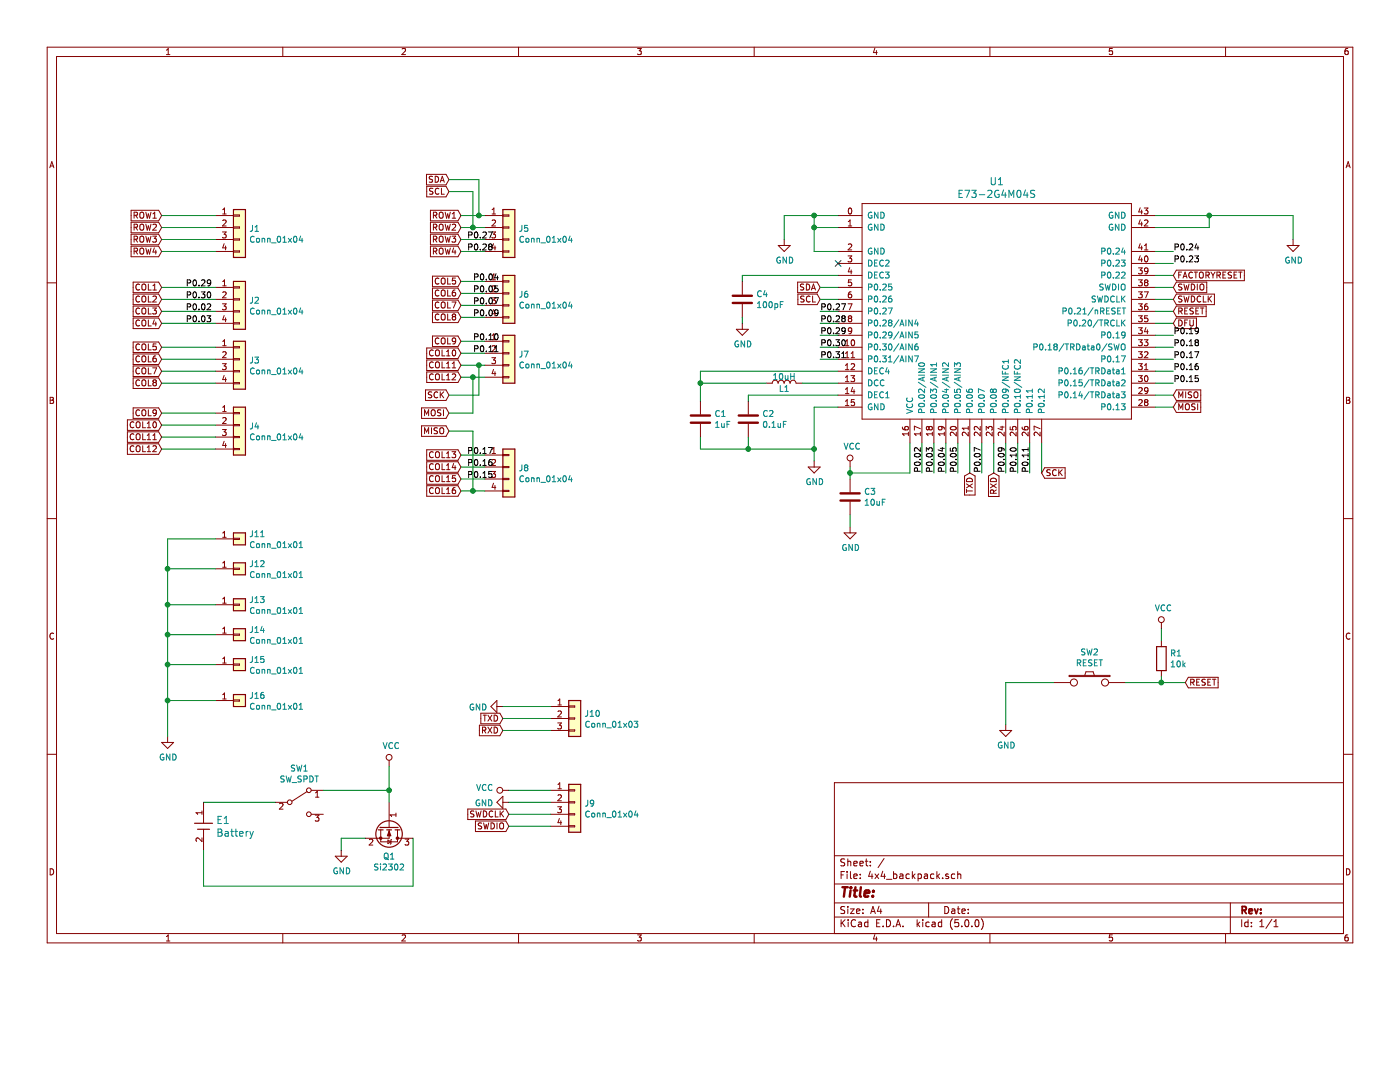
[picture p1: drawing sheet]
EESchema Schematic File Version 4
LIBS:4x4_backpack-cache
EELAYER 26 0
EELAYER END
$Descr A4 11693 8268
encoding utf-8
Sheet 1 1
Title ""
Date ""
Rev ""
Comp ""
Comment1 ""
Comment2 ""
Comment3 ""
Comment4 ""
$EndDescr
$Comp
L Connector_Generic:Conn_01x04 J1
U 1 1
P 2000 1900
F 0 "J1" H 2080 1892 50  0000 L CNN
F 1 "Conn_01x04" H 2080 1801 50  0000 L CNN
F 2 "Connector_PinHeader_2.54mm:PinHeader_1x04_P2.54mm_Vertical" H 2000 1900 50  0001 C CNN
F 3 "~" H 2000 1900 50  0001 C CNN
	1    2000 1900
	1    0    0    -1  
$EndComp
$Comp
L Connector_Generic:Conn_01x04 J2
U 1 1
P 2000 2500
F 0 "J2" H 2080 2492 50  0000 L CNN
F 1 "Conn_01x04" H 2080 2401 50  0000 L CNN
F 2 "Connector_PinHeader_2.54mm:PinHeader_1x04_P2.54mm_Vertical" H 2000 2500 50  0001 C CNN
F 3 "~" H 2000 2500 50  0001 C CNN
	1    2000 2500
	1    0    0    -1  
$EndComp
$Comp
L Connector_Generic:Conn_01x04 J3
U 1 1
P 2000 3000
F 0 "J3" H 2080 2992 50  0000 L CNN
F 1 "Conn_01x04" H 2080 2901 50  0000 L CNN
F 2 "Connector_PinHeader_2.54mm:PinHeader_1x04_P2.54mm_Vertical" H 2000 3000 50  0001 C CNN
F 3 "~" H 2000 3000 50  0001 C CNN
	1    2000 3000
	1    0    0    -1  
$EndComp
$Comp
L Connector_Generic:Conn_01x04 J4
U 1 1
P 2000 3550
F 0 "J4" H 2080 3542 50  0000 L CNN
F 1 "Conn_01x04" H 2080 3451 50  0000 L CNN
F 2 "Connector_PinHeader_2.54mm:PinHeader_1x04_P2.54mm_Vertical" H 2000 3550 50  0001 C CNN
F 3 "~" H 2000 3550 50  0001 C CNN
	1    2000 3550
	1    0    0    -1  
$EndComp
$Comp
L Connector_Generic:Conn_01x04 J5
U 1 1
P 4250 1900
F 0 "J5" H 4330 1892 50  0000 L CNN
F 1 "Conn_01x04" H 4330 1801 50  0000 L CNN
F 2 "Connector_PinHeader_2.54mm:PinHeader_1x04_P2.54mm_Vertical" H 4250 1900 50  0001 C CNN
F 3 "~" H 4250 1900 50  0001 C CNN
	1    4250 1900
	1    0    0    -1  
$EndComp
$Comp
L Connector_Generic:Conn_01x04 J6
U 1 1
P 4250 2450
F 0 "J6" H 4330 2442 50  0000 L CNN
F 1 "Conn_01x04" H 4330 2351 50  0000 L CNN
F 2 "Connector_PinHeader_2.54mm:PinHeader_1x04_P2.54mm_Vertical" H 4250 2450 50  0001 C CNN
F 3 "~" H 4250 2450 50  0001 C CNN
	1    4250 2450
	1    0    0    -1  
$EndComp
$Comp
L Connector_Generic:Conn_01x04 J7
U 1 1
P 4250 2950
F 0 "J7" H 4330 2942 50  0000 L CNN
F 1 "Conn_01x04" H 4330 2851 50  0000 L CNN
F 2 "Connector_PinHeader_2.54mm:PinHeader_1x04_P2.54mm_Vertical" H 4250 2950 50  0001 C CNN
F 3 "~" H 4250 2950 50  0001 C CNN
	1    4250 2950
	1    0    0    -1  
$EndComp
$Comp
L Connector_Generic:Conn_01x04 J8
U 1 1
P 4250 3900
F 0 "J8" H 4330 3892 50  0000 L CNN
F 1 "Conn_01x04" H 4330 3801 50  0000 L CNN
F 2 "Connector_PinHeader_2.54mm:PinHeader_1x04_P2.54mm_Vertical" H 4250 3900 50  0001 C CNN
F 3 "~" H 4250 3900 50  0001 C CNN
	1    4250 3900
	1    0    0    -1  
$EndComp
Text GLabel 1350 1800 0    50   Input ~ 0
ROW1
Text GLabel 1350 1900 0    50   Input ~ 0
ROW2
Text GLabel 1350 2000 0    50   Input ~ 0
ROW3
Text GLabel 1350 2100 0    50   Input ~ 0
ROW4
Text GLabel 3850 1800 0    50   Input ~ 0
ROW1
Text GLabel 3850 1900 0    50   Input ~ 0
ROW2
Text GLabel 3850 2000 0    50   Input ~ 0
ROW3
Text GLabel 3850 2100 0    50   Input ~ 0
ROW4
Wire Wire Line
	4050 1800 4000 1800
Wire Wire Line
	4050 1900 3950 1900
Wire Wire Line
	4050 2000 3850 2000
Wire Wire Line
	4050 2100 3850 2100
Wire Wire Line
	1800 1800 1350 1800
Wire Wire Line
	1350 1900 1800 1900
Wire Wire Line
	1800 2000 1350 2000
Wire Wire Line
	1350 2100 1800 2100
Text GLabel 1350 2400 0    50   Input ~ 0
COL1
Text GLabel 1350 2500 0    50   Input ~ 0
COL2
Text GLabel 1350 2600 0    50   Input ~ 0
COL3
Text GLabel 1350 2700 0    50   Input ~ 0
COL4
Text GLabel 1350 2900 0    50   Input ~ 0
COL5
Text GLabel 1350 3000 0    50   Input ~ 0
COL6
Text GLabel 1350 3100 0    50   Input ~ 0
COL7
Text GLabel 1350 3200 0    50   Input ~ 0
COL8
Text GLabel 1350 3450 0    50   Input ~ 0
COL9
Text GLabel 1350 3550 0    50   Input ~ 0
COL10
Text GLabel 1350 3750 0    50   Input ~ 0
COL12
Text GLabel 1350 3650 0    50   Input ~ 0
COL11
Text GLabel 3850 3800 0    50   Input ~ 0
COL13
Text GLabel 3850 3900 0    50   Input ~ 0
COL14
Text GLabel 3850 4000 0    50   Input ~ 0
COL15
Text GLabel 3850 4100 0    50   Input ~ 0
COL16
Text GLabel 3850 2350 0    50   Input ~ 0
COL5
Text GLabel 3850 2450 0    50   Input ~ 0
COL6
Text GLabel 3850 2550 0    50   Input ~ 0
COL7
Text GLabel 3850 2650 0    50   Input ~ 0
COL8
Text GLabel 3850 2850 0    50   Input ~ 0
COL9
Text GLabel 3850 2950 0    50   Input ~ 0
COL10
Text GLabel 3850 3150 0    50   Input ~ 0
COL12
Text GLabel 3850 3050 0    50   Input ~ 0
COL11
Wire Wire Line
	1350 2400 1800 2400
Wire Wire Line
	1350 2500 1800 2500
Wire Wire Line
	1350 2600 1800 2600
Wire Wire Line
	1350 2700 1800 2700
Wire Wire Line
	1350 2900 1800 2900
Wire Wire Line
	1350 3000 1800 3000
Wire Wire Line
	1800 3100 1350 3100
Wire Wire Line
	1350 3200 1800 3200
Wire Wire Line
	1800 3450 1350 3450
Wire Wire Line
	1350 3550 1800 3550
Wire Wire Line
	1800 3650 1350 3650
Wire Wire Line
	1350 3750 1800 3750
Wire Wire Line
	3850 4100 3950 4100
Wire Wire Line
	4050 4000 3850 4000
Wire Wire Line
	3850 3900 4050 3900
Wire Wire Line
	3850 3150 3950 3150
Wire Wire Line
	3850 2950 4050 2950
Wire Wire Line
	4050 2850 3850 2850
Wire Wire Line
	3850 2650 4050 2650
Wire Wire Line
	4050 2550 3850 2550
Wire Wire Line
	3850 2450 4050 2450
Wire Wire Line
	4050 2350 3850 2350
$Comp
L E73:E73-2G4M04S U1
U 1 1
P 7800 2700
F 0 "U1" H 8325 3887 60  0000 C CNN
F 1 "E73-2G4M04S" H 8325 3781 60  0000 C CNN
F 2 "E73:E73-2G4M04S" H 7800 3250 60  0001 C CNN
F 3 "" H 7800 3250 60  0001 C CNN
	1    7800 2700
	1    0    0    -1  
$EndComp
$Comp
L E73:SW_PUSH SW2
U 1 1
P 9100 5700
F 0 "SW2" H 9100 5955 50  0000 C CNN
F 1 "RESET" H 9100 5864 50  0000 C CNN
F 2 "E73:SW_TACT_ALPS_SKQGABE010" H 9100 5700 60  0001 C CNN
F 3 "" H 9100 5700 60  0000 C CNN
	1    9100 5700
	1    0    0    -1  
$EndComp
$Comp
L yj-14015:Battery E1
U 1 1
P 1700 6900
F 0 "E1" H 1805 6953 60  0000 L CNN
F 1 "Battery" H 1805 6847 60  0000 L CNN
F 2 "E73:C70373_CR2032" H 1700 6900 60  0001 C CNN
F 3 "" H 1700 6900 60  0001 C CNN
	1    1700 6900
	1    0    0    -1  
$EndComp
$Comp
L Switch:SW_SPDT SW1
U 1 1
P 2500 6700
F 0 "SW1" H 2500 6985 50  0000 C CNN
F 1 "SW_SPDT" H 2500 6894 50  0000 C CNN
F 2 "E73:SPDT_C128955" H 2500 6700 50  0001 C CNN
F 3 "" H 2500 6700 50  0001 C CNN
	1    2500 6700
	1    0    0    -1  
$EndComp
$Comp
L Connector_Generic:Conn_01x04 J9
U 1 1
P 4800 6700
F 0 "J9" H 4880 6692 50  0000 L CNN
F 1 "Conn_01x04" H 4880 6601 50  0000 L CNN
F 2 "Connector_PinHeader_2.54mm:PinHeader_1x04_P2.54mm_Vertical" H 4800 6700 50  0001 C CNN
F 3 "~" H 4800 6700 50  0001 C CNN
	1    4800 6700
	1    0    0    -1  
$EndComp
$Comp
L power:GND #PWR01
U 1 1
P 6200 2700
F 0 "#PWR01" H 6200 2450 50  0001 C CNN
F 1 "GND" H 6205 2527 50  0000 C CNN
F 2 "" H 6200 2700 50  0001 C CNN
F 3 "" H 6200 2700 50  0001 C CNN
	1    6200 2700
	1    0    0    -1  
$EndComp
$Comp
L power:GND #PWR02
U 1 1
P 6550 2000
F 0 "#PWR02" H 6550 1750 50  0001 C CNN
F 1 "GND" H 6555 1827 50  0000 C CNN
F 2 "" H 6550 2000 50  0001 C CNN
F 3 "" H 6550 2000 50  0001 C CNN
	1    6550 2000
	1    0    0    -1  
$EndComp
$Comp
L power:GND #PWR03
U 1 1
P 6800 3850
F 0 "#PWR03" H 6800 3600 50  0001 C CNN
F 1 "GND" H 6805 3677 50  0000 C CNN
F 2 "" H 6800 3850 50  0001 C CNN
F 3 "" H 6800 3850 50  0001 C CNN
	1    6800 3850
	1    0    0    -1  
$EndComp
$Comp
L power:GND #PWR05
U 1 1
P 7100 4400
F 0 "#PWR05" H 7100 4150 50  0001 C CNN
F 1 "GND" H 7105 4227 50  0000 C CNN
F 2 "" H 7100 4400 50  0001 C CNN
F 3 "" H 7100 4400 50  0001 C CNN
	1    7100 4400
	1    0    0    -1  
$EndComp
$Comp
L power:GND #PWR08
U 1 1
P 10800 2000
F 0 "#PWR08" H 10800 1750 50  0001 C CNN
F 1 "GND" H 10805 1827 50  0000 C CNN
F 2 "" H 10800 2000 50  0001 C CNN
F 3 "" H 10800 2000 50  0001 C CNN
	1    10800 2000
	1    0    0    -1  
$EndComp
$Comp
L power:VCC #PWR04
U 1 1
P 7100 3900
F 0 "#PWR04" H 7100 3750 50  0001 C CNN
F 1 "VCC" H 7117 4073 50  0000 C CNN
F 2 "" H 7100 3900 50  0001 C CNN
F 3 "" H 7100 3900 50  0001 C CNN
	1    7100 3900
	1    0    0    -1  
$EndComp
$Comp
L power:VCC #PWR07
U 1 1
P 9700 5250
F 0 "#PWR07" H 9700 5100 50  0001 C CNN
F 1 "VCC" H 9717 5423 50  0000 C CNN
F 2 "" H 9700 5250 50  0001 C CNN
F 3 "" H 9700 5250 50  0001 C CNN
	1    9700 5250
	1    0    0    -1  
$EndComp
$Comp
L power:GND #PWR06
U 1 1
P 8400 6050
F 0 "#PWR06" H 8400 5800 50  0001 C CNN
F 1 "GND" H 8405 5877 50  0000 C CNN
F 2 "" H 8400 6050 50  0001 C CNN
F 3 "" H 8400 6050 50  0001 C CNN
	1    8400 6050
	1    0    0    -1  
$EndComp
$Comp
L Device:R R1
U 1 1
P 9700 5500
F 0 "R1" H 9770 5546 50  0000 L CNN
F 1 "10k" H 9770 5455 50  0000 L CNN
F 2 "Capacitor_SMD:C_0805_2012Metric_Pad1.15x1.40mm_HandSolder" V 9630 5500 50  0001 C CNN
F 3 "~" H 9700 5500 50  0001 C CNN
	1    9700 5500
	1    0    0    -1  
$EndComp
Wire Wire Line
	10800 2000 10800 1800
Wire Wire Line
	10800 1800 10100 1800
Wire Wire Line
	9650 1900 10100 1900
Wire Wire Line
	10100 1900 10100 1800
Connection ~ 10100 1800
Wire Wire Line
	10100 1800 9650 1800
$Comp
L Device:C C3
U 1 1
P 7100 4150
F 0 "C3" H 7215 4196 50  0000 L CNN
F 1 "10uF" H 7215 4105 50  0000 L CNN
F 2 "Capacitor_SMD:C_0805_2012Metric_Pad1.15x1.40mm_HandSolder" H 7138 4000 50  0001 C CNN
F 3 "~" H 7100 4150 50  0001 C CNN
	1    7100 4150
	1    0    0    -1  
$EndComp
Wire Wire Line
	7100 3900 7100 3950
Wire Wire Line
	7100 4300 7100 4400
Wire Wire Line
	7600 3700 7600 3950
Wire Wire Line
	7600 3950 7100 3950
Connection ~ 7100 3950
Wire Wire Line
	7100 3950 7100 4000
Wire Wire Line
	7000 3400 6800 3400
Wire Wire Line
	7000 1800 6800 1800
Wire Wire Line
	7000 1900 6800 1900
Wire Wire Line
	6800 1900 6800 1800
Wire Wire Line
	7000 2100 6800 2100
Wire Wire Line
	6800 2100 6800 1900
Connection ~ 6800 1900
Wire Wire Line
	6800 1800 6550 1800
Wire Wire Line
	6550 1800 6550 2000
Connection ~ 6800 1800
NoConn ~ 7000 2200
$Comp
L Device:C C4
U 1 1
P 6200 2500
F 0 "C4" H 6315 2546 50  0000 L CNN
F 1 "100pF" H 6315 2455 50  0000 L CNN
F 2 "Capacitor_SMD:C_0805_2012Metric_Pad1.15x1.40mm_HandSolder" H 6238 2350 50  0001 C CNN
F 3 "~" H 6200 2500 50  0001 C CNN
	1    6200 2500
	1    0    0    -1  
$EndComp
$Comp
L Device:C C2
U 1 1
P 6250 3500
F 0 "C2" H 6365 3546 50  0000 L CNN
F 1 "0.1uF" H 6365 3455 50  0000 L CNN
F 2 "Capacitor_SMD:C_0805_2012Metric_Pad1.15x1.40mm_HandSolder" H 6288 3350 50  0001 C CNN
F 3 "~" H 6250 3500 50  0001 C CNN
	1    6250 3500
	1    0    0    -1  
$EndComp
$Comp
L Device:C C1
U 1 1
P 5850 3500
F 0 "C1" H 5965 3546 50  0000 L CNN
F 1 "1uF" H 5965 3455 50  0000 L CNN
F 2 "Capacitor_SMD:C_0805_2012Metric_Pad1.15x1.40mm_HandSolder" H 5888 3350 50  0001 C CNN
F 3 "~" H 5850 3500 50  0001 C CNN
	1    5850 3500
	1    0    0    -1  
$EndComp
$Comp
L Device:L L1
U 1 1
P 6550 3200
F 0 "L1" V 6500 3200 50  0000 C CNN
F 1 "10uH" V 6600 3200 50  0000 C CNN
F 2 "Capacitor_SMD:C_0805_2012Metric_Pad1.15x1.40mm_HandSolder" H 6550 3200 50  0001 C CNN
F 3 "~" H 6550 3200 50  0001 C CNN
	1    6550 3200
	0    -1   -1   0   
$EndComp
Wire Wire Line
	7000 2300 6200 2300
Wire Wire Line
	6200 2300 6200 2350
Wire Wire Line
	6200 2700 6200 2650
Wire Wire Line
	5850 3350 5850 3200
Wire Wire Line
	5850 3100 7000 3100
Wire Wire Line
	7000 3200 6700 3200
Wire Wire Line
	6400 3200 5850 3200
Connection ~ 5850 3200
Wire Wire Line
	5850 3200 5850 3100
Wire Wire Line
	6250 3350 6250 3300
Wire Wire Line
	6250 3300 7000 3300
Wire Wire Line
	6800 3400 6800 3750
Wire Wire Line
	5850 3650 5850 3750
Wire Wire Line
	5850 3750 6250 3750
Connection ~ 6800 3750
Wire Wire Line
	6800 3750 6800 3850
Wire Wire Line
	6250 3650 6250 3750
Connection ~ 6250 3750
Wire Wire Line
	6250 3750 6800 3750
Wire Wire Line
	8800 5700 8400 5700
Wire Wire Line
	8400 5700 8400 6050
Wire Wire Line
	9700 5250 9700 5350
Wire Wire Line
	9700 5650 9700 5700
Wire Wire Line
	9700 5700 9400 5700
Wire Wire Line
	9700 5700 9900 5700
Connection ~ 9700 5700
Text GLabel 9900 5700 2    50   Input ~ 0
RESET
Wire Wire Line
	9650 2100 9800 2100
Wire Wire Line
	9650 2200 9800 2200
Wire Wire Line
	9650 2300 9800 2300
Wire Wire Line
	9650 2400 9800 2400
Wire Wire Line
	9650 2500 9800 2500
Wire Wire Line
	9650 2600 9800 2600
Wire Wire Line
	9650 2700 9800 2700
Wire Wire Line
	9650 2800 9800 2800
Wire Wire Line
	9650 2900 9800 2900
Wire Wire Line
	9650 3000 9800 3000
Wire Wire Line
	9650 3100 9800 3100
Wire Wire Line
	9650 3200 9800 3200
Wire Wire Line
	9650 3300 9800 3300
Wire Wire Line
	9650 3400 9800 3400
Text GLabel 9800 3400 2    50   Input ~ 0
MOSI
Text GLabel 9800 3300 2    50   Input ~ 0
MISO
Text GLabel 9800 2400 2    50   Input ~ 0
SWDIO
Text GLabel 9800 2500 2    50   Input ~ 0
SWDCLK
Text GLabel 9800 2600 2    50   Input ~ 0
RESET
Text GLabel 9800 2700 2    50   Input ~ 0
DFU
Text GLabel 9800 2300 2    50   Input ~ 0
FACTORYRESET
Text GLabel 6850 2400 0    50   Input ~ 0
SDA
Text GLabel 6850 2500 0    50   Input ~ 0
SCL
Wire Wire Line
	7000 2400 6850 2400
Wire Wire Line
	6850 2500 7000 2500
Wire Wire Line
	7000 2600 6850 2600
Wire Wire Line
	7000 2700 6850 2700
Wire Wire Line
	7000 2800 6850 2800
Wire Wire Line
	7000 2900 6850 2900
Wire Wire Line
	7000 3000 6850 3000
Text Label 6850 3000 0    50   ~ 0
P0.31
Text Label 6850 2900 0    50   ~ 0
P0.30
Text Label 6850 2800 0    50   ~ 0
P0.29
Text Label 6850 2700 0    50   ~ 0
P0.28
Text Label 6850 2600 0    50   ~ 0
P0.27
Text Label 9800 2100 0    50   ~ 0
P0.24
Text Label 9800 2200 0    50   ~ 0
P0.23
Text Label 9800 2800 0    50   ~ 0
P0.19
Text Label 9800 2900 0    50   ~ 0
P0.18
Text Label 9800 3000 0    50   ~ 0
P0.17
Text Label 9800 3100 0    50   ~ 0
P0.16
Text Label 9800 3200 0    50   ~ 0
P0.15
Wire Wire Line
	7700 3700 7700 3950
Wire Wire Line
	7800 3700 7800 3950
Wire Wire Line
	7900 3700 7900 3950
Wire Wire Line
	8000 3700 8000 3950
Wire Wire Line
	8100 3700 8100 3950
Wire Wire Line
	8200 3700 8200 3950
Wire Wire Line
	8300 3700 8300 3950
Wire Wire Line
	8400 3700 8400 3950
Wire Wire Line
	8500 3700 8500 3950
Wire Wire Line
	8600 3700 8600 3950
Wire Wire Line
	8700 3700 8700 3950
Text GLabel 8700 3950 2    50   Input ~ 0
SCK
Text GLabel 8300 3950 3    50   Input ~ 0
RXD
Text GLabel 8100 3950 3    50   Input ~ 0
TXD
Text Label 7700 3950 1    50   ~ 0
P0.02
Text Label 7800 3950 1    50   ~ 0
P0.03
Text Label 7900 3950 1    50   ~ 0
P0.04
Text Label 8000 3950 1    50   ~ 0
P0.05
Text Label 8200 3950 1    50   ~ 0
P0.07
Text Label 8400 3950 1    50   ~ 0
P0.09
Text Label 8500 3950 1    50   ~ 0
P0.10
Text Label 8600 3950 1    50   ~ 0
P0.11
$Comp
L power:GND #PWR09
U 1 1
P 2850 7100
F 0 "#PWR09" H 2850 6850 50  0001 C CNN
F 1 "GND" H 2855 6927 50  0000 C CNN
F 2 "" H 2850 7100 50  0001 C CNN
F 3 "" H 2850 7100 50  0001 C CNN
	1    2850 7100
	1    0    0    -1  
$EndComp
Wire Wire Line
	1700 6700 2300 6700
$Comp
L Transistor_FET:MMBF170 Q1
U 1 1
P 3250 6900
F 0 "Q1" V 3500 6900 50  0000 C CNN
F 1 "Si2302" V 3591 6900 50  0000 C CNN
F 2 "Package_TO_SOT_SMD:SOT-23" H 3450 6825 50  0001 L CIN
F 3 "https://www.diodes.com/assets/Datasheets/ds30104.pdf" H 3250 6900 50  0001 L CNN
	1    3250 6900
	0    1    1    0   
$EndComp
$Comp
L power:VCC #PWR010
U 1 1
P 3250 6400
F 0 "#PWR010" H 3250 6250 50  0001 C CNN
F 1 "VCC" H 3267 6573 50  0000 C CNN
F 2 "" H 3250 6400 50  0001 C CNN
F 3 "" H 3250 6400 50  0001 C CNN
	1    3250 6400
	1    0    0    -1  
$EndComp
Wire Wire Line
	3050 7000 2850 7000
Wire Wire Line
	2850 7000 2850 7100
Wire Wire Line
	2700 6600 3250 6600
Wire Wire Line
	3250 6600 3250 6400
Wire Wire Line
	3250 6700 3250 6600
Connection ~ 3250 6600
Wire Wire Line
	1700 7400 3450 7400
Wire Wire Line
	3450 7400 3450 7000
Wire Wire Line
	1700 7100 1700 7400
$Comp
L power:VCC #PWR012
U 1 1
P 4250 6600
F 0 "#PWR012" H 4250 6450 50  0001 C CNN
F 1 "VCC" V 4268 6727 50  0000 L CNN
F 2 "" H 4250 6600 50  0001 C CNN
F 3 "" H 4250 6600 50  0001 C CNN
	1    4250 6600
	0    -1   -1   0   
$EndComp
$Comp
L power:GND #PWR013
U 1 1
P 4250 6700
F 0 "#PWR013" H 4250 6450 50  0001 C CNN
F 1 "GND" V 4255 6572 50  0000 R CNN
F 2 "" H 4250 6700 50  0001 C CNN
F 3 "" H 4250 6700 50  0001 C CNN
	1    4250 6700
	0    1    1    0   
$EndComp
Text GLabel 4250 6800 0    50   Input ~ 0
SWDCLK
Text GLabel 4250 6900 0    50   Input ~ 0
SWDIO
Wire Wire Line
	4250 6600 4600 6600
Wire Wire Line
	4600 6700 4250 6700
Wire Wire Line
	4250 6800 4600 6800
Wire Wire Line
	4600 6900 4250 6900
$Comp
L Connector_Generic:Conn_01x03 J10
U 1 1
P 4800 6000
F 0 "J10" H 4880 6042 50  0000 L CNN
F 1 "Conn_01x03" H 4880 5951 50  0000 L CNN
F 2 "Connector_PinHeader_2.54mm:PinHeader_1x03_P2.54mm_Vertical" H 4800 6000 50  0001 C CNN
F 3 "~" H 4800 6000 50  0001 C CNN
	1    4800 6000
	1    0    0    -1  
$EndComp
$Comp
L power:GND #PWR011
U 1 1
P 4200 5900
F 0 "#PWR011" H 4200 5650 50  0001 C CNN
F 1 "GND" V 4205 5772 50  0000 R CNN
F 2 "" H 4200 5900 50  0001 C CNN
F 3 "" H 4200 5900 50  0001 C CNN
	1    4200 5900
	0    1    1    0   
$EndComp
Text GLabel 4200 6000 0    50   Input ~ 0
TXD
Text GLabel 4200 6100 0    50   Input ~ 0
RXD
Wire Wire Line
	4200 5900 4600 5900
Wire Wire Line
	4600 6000 4200 6000
Wire Wire Line
	4200 6100 4600 6100
$Comp
L Connector_Generic:Conn_01x01 J11
U 1 1
P 2000 4500
F 0 "J11" H 2080 4542 50  0000 L CNN
F 1 "Conn_01x01" H 2080 4451 50  0000 L CNN
F 2 "MountingHole:MountingHole_2.2mm_M2_ISO7380" H 2000 4500 50  0001 C CNN
F 3 "~" H 2000 4500 50  0001 C CNN
	1    2000 4500
	1    0    0    -1  
$EndComp
$Comp
L Connector_Generic:Conn_01x01 J12
U 1 1
P 2000 4750
F 0 "J12" H 2080 4792 50  0000 L CNN
F 1 "Conn_01x01" H 2080 4701 50  0000 L CNN
F 2 "MountingHole:MountingHole_2.2mm_M2_ISO7380" H 2000 4750 50  0001 C CNN
F 3 "~" H 2000 4750 50  0001 C CNN
	1    2000 4750
	1    0    0    -1  
$EndComp
$Comp
L Connector_Generic:Conn_01x01 J13
U 1 1
P 2000 5050
F 0 "J13" H 2080 5092 50  0000 L CNN
F 1 "Conn_01x01" H 2080 5001 50  0000 L CNN
F 2 "MountingHole:MountingHole_2.2mm_M2_ISO7380" H 2000 5050 50  0001 C CNN
F 3 "~" H 2000 5050 50  0001 C CNN
	1    2000 5050
	1    0    0    -1  
$EndComp
$Comp
L Connector_Generic:Conn_01x01 J14
U 1 1
P 2000 5300
F 0 "J14" H 2080 5342 50  0000 L CNN
F 1 "Conn_01x01" H 2080 5251 50  0000 L CNN
F 2 "MountingHole:MountingHole_2.2mm_M2_ISO7380" H 2000 5300 50  0001 C CNN
F 3 "~" H 2000 5300 50  0001 C CNN
	1    2000 5300
	1    0    0    -1  
$EndComp
$Comp
L Connector_Generic:Conn_01x01 J15
U 1 1
P 2000 5550
F 0 "J15" H 2080 5592 50  0000 L CNN
F 1 "Conn_01x01" H 2080 5501 50  0000 L CNN
F 2 "MountingHole:MountingHole_2.2mm_M2_ISO7380" H 2000 5550 50  0001 C CNN
F 3 "~" H 2000 5550 50  0001 C CNN
	1    2000 5550
	1    0    0    -1  
$EndComp
$Comp
L Connector_Generic:Conn_01x01 J16
U 1 1
P 2000 5850
F 0 "J16" H 2080 5892 50  0000 L CNN
F 1 "Conn_01x01" H 2080 5801 50  0000 L CNN
F 2 "MountingHole:MountingHole_2.2mm_M2_ISO7380" H 2000 5850 50  0001 C CNN
F 3 "~" H 2000 5850 50  0001 C CNN
	1    2000 5850
	1    0    0    -1  
$EndComp
$Comp
L power:GND #PWR014
U 1 1
P 1400 6150
F 0 "#PWR014" H 1400 5900 50  0001 C CNN
F 1 "GND" H 1405 5977 50  0000 C CNN
F 2 "" H 1400 6150 50  0001 C CNN
F 3 "" H 1400 6150 50  0001 C CNN
	1    1400 6150
	1    0    0    -1  
$EndComp
Wire Wire Line
	1800 4500 1400 4500
Wire Wire Line
	1400 4500 1400 4750
Wire Wire Line
	1800 5850 1400 5850
Connection ~ 1400 5850
Wire Wire Line
	1400 5850 1400 6150
Wire Wire Line
	1800 5550 1400 5550
Connection ~ 1400 5550
Wire Wire Line
	1400 5550 1400 5850
Wire Wire Line
	1800 5300 1400 5300
Connection ~ 1400 5300
Wire Wire Line
	1400 5300 1400 5550
Wire Wire Line
	1800 5050 1400 5050
Connection ~ 1400 5050
Wire Wire Line
	1400 5050 1400 5300
Wire Wire Line
	1800 4750 1400 4750
Connection ~ 1400 4750
Wire Wire Line
	1400 4750 1400 5050
Text GLabel 3750 1500 0    50   Input ~ 0
SDA
Text GLabel 3750 1600 0    50   Input ~ 0
SCL
Wire Wire Line
	3750 1500 4000 1500
Wire Wire Line
	4000 1500 4000 1800
Connection ~ 4000 1800
Wire Wire Line
	4000 1800 3850 1800
Wire Wire Line
	3750 1600 3950 1600
Wire Wire Line
	3950 1600 3950 1900
Connection ~ 3950 1900
Wire Wire Line
	3950 1900 3850 1900
Text Label 3900 2000 0    50   ~ 0
P0.27
Text Label 3900 2100 0    50   ~ 0
P0.28
Text Label 3950 2350 0    50   ~ 0
P0.04
Text Label 3950 2450 0    50   ~ 0
P0.05
Text Label 3950 2550 0    50   ~ 0
P0.07
Text Label 3950 2650 0    50   ~ 0
P0.09
Text Label 1550 2400 0    50   ~ 0
P0.29
Text Label 1550 2500 0    50   ~ 0
P0.30
Text Label 1550 2600 0    50   ~ 0
P0.02
Text Label 1550 2700 0    50   ~ 0
P0.03
Text Label 3950 2850 0    50   ~ 0
P0.10
Text Label 3950 2950 0    50   ~ 0
P0.11
Text GLabel 3750 3300 0    50   Input ~ 0
SCK
Wire Wire Line
	3850 3050 4000 3050
Wire Wire Line
	3750 3300 4000 3300
Wire Wire Line
	4000 3300 4000 3050
Connection ~ 4000 3050
Wire Wire Line
	4000 3050 4050 3050
Text GLabel 3750 3450 0    50   Input ~ 0
MOSI
Text GLabel 3750 3600 0    50   Input ~ 0
MISO
Wire Wire Line
	3750 3450 3950 3450
Wire Wire Line
	3950 3450 3950 3150
Connection ~ 3950 3150
Wire Wire Line
	3950 3150 4050 3150
Wire Wire Line
	3750 3600 3950 3600
Text Label 3900 3900 0    50   ~ 0
P0.16
Text Label 3900 4000 0    50   ~ 0
P0.15
Wire Wire Line
	3850 3800 4050 3800
Text Label 3900 3800 0    50   ~ 0
P0.17
Wire Wire Line
	3950 3600 3950 4100
Connection ~ 3950 4100
Wire Wire Line
	3950 4100 4050 4100
$EndSCHEMATC
